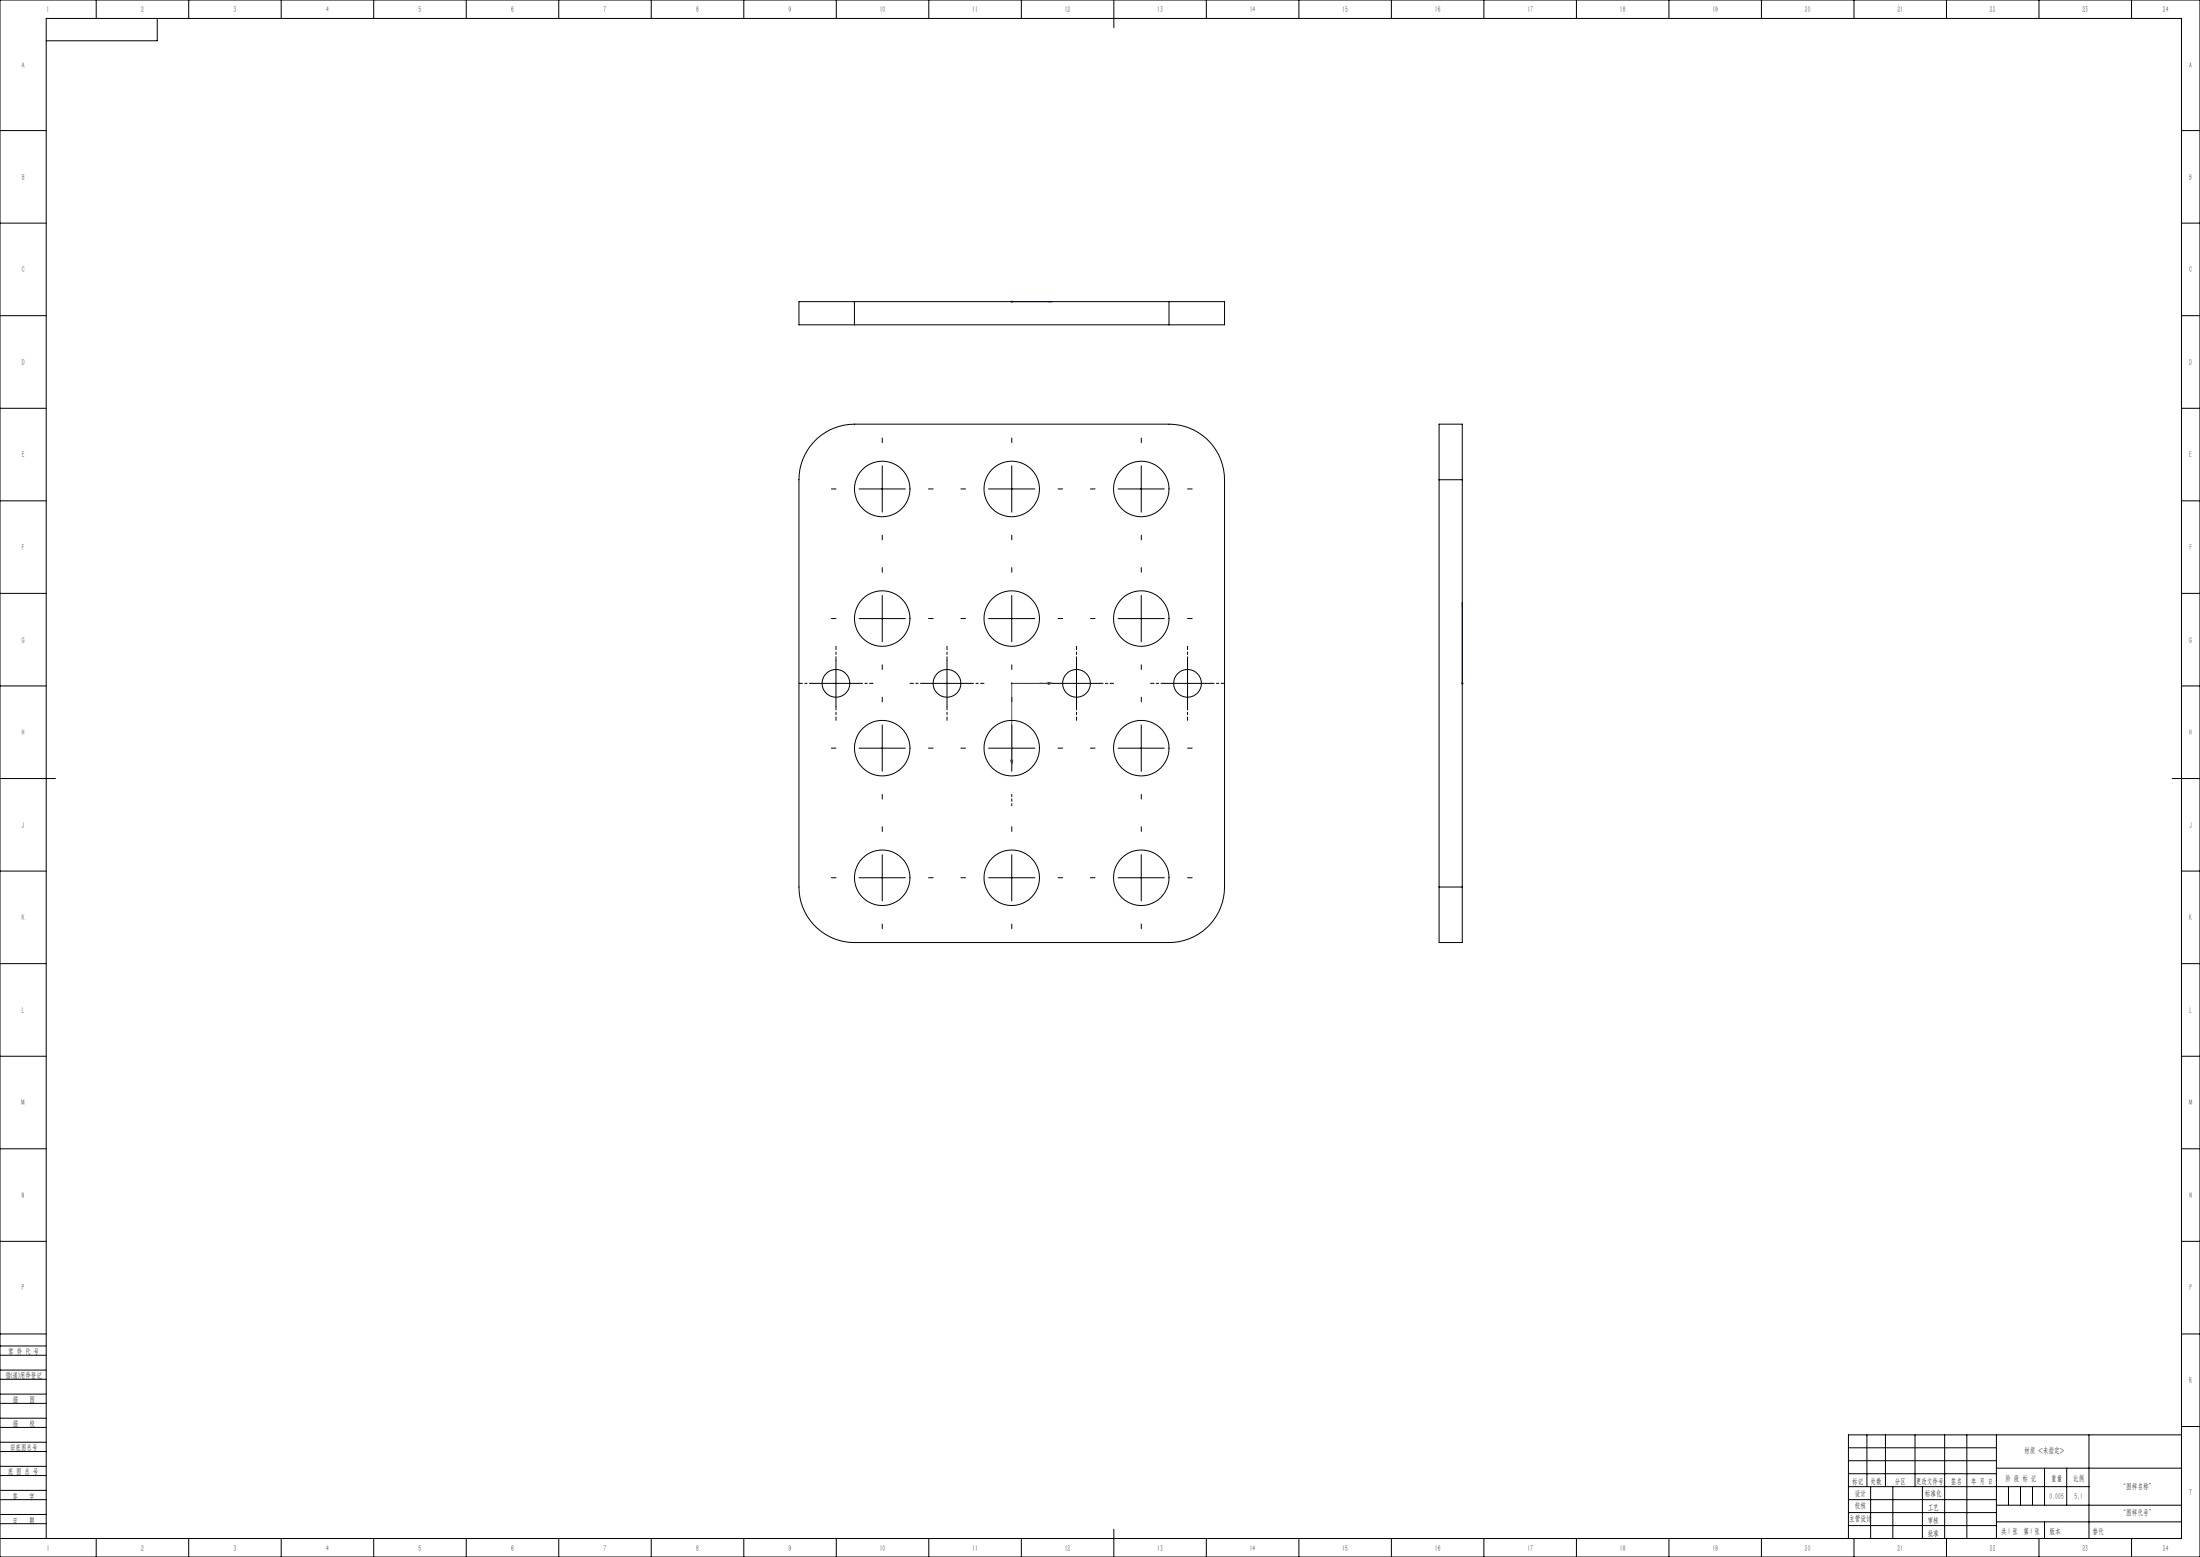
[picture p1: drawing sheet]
<svg xmlns="http://www.w3.org/2000/svg" width="1189mm" height="841mm" viewBox="0 0 1189 841" stroke-linecap="round" stroke-linejoin="round" font-family="sans-serif">
<path d="M546 163h1zM547 163h.1M547 163h22M569 163h-3h3M790 325v3v-3M790 325v44M566 369h3l-3 1zM569 369h-22v44M790 369v1zM790 369h.1M546 411h1v2z" fill="none" stroke="#00f" stroke-width=".54"/>
<path d="M546 163h1M547 162v1M547 163h-1M546 369h1M547 369v1M547 369h-1M790 369h1M790 369v1M791 369h-1" fill="none" stroke="#808080" stroke-width=".54"/>
<g fill="none" stroke="#000" stroke-width=".54" stroke-dasharray="30.5 1.3 1.3 1.3" stroke-dashoffset="28.6">
<path d="M452 357v-8M512 357v-8M582 357v-8M642 357v-8M439 369h-7M464 369h8M499 369h-7M524 369h8M569 369h-7M594 369h8M629 369h-7M654 369h8"/>
<path d="M452 382v7M512 382v7M582 382v7M642 382v7"/>
</g>
<g fill="none" stroke="#000" stroke-width=".54" stroke-dasharray="30.5 1.3 1.3 1.3">
<path d="M477 239v-2M547 239v-2M617 239v-2M452 264h-3M502 264h2M522 264h-3M572 264h2M592 264h-3M642 264h2M477 289v3M547 289v3M617 289v3"/>
<path d="M477 309v-2M547 309v-2M617 309v-2M452 334h-3M502 334h2M522 334h-3M572 334h2M592 334h-3M642 334h2M477 359v3M547 359v3M617 359v3"/>
<path d="M477 379v-2M547 379v-2M617 379v-2M452 404h-3M502 404h2M522 404h-3M572 404h2M592 404h-3M642 404h2M477 429v3M617 429v3M477 449v-2"/>
<path d="M547 449v-2M617 449v-2M452 474h-3M502 474h2M522 474h-3M572 474h2M592 474h-3M642 474h2M477 499v3M547 499v3M617 499v3"/>
</g>
<path d="M547 429v6" fill="none" stroke="#000" stroke-width=".54" stroke-dasharray="30.5 1.3 1.3 1.3" stroke-dashoffset="29.3"/>
<g fill="none" stroke="#000" stroke-width=".54">
<path d="M0 0h1189v841h-1189zM52 0v10M85 10v12h-60M102 0v10M152 0v10M202 0v10M252 0v10M302 0v10M352 0v10M402 0v10M452 0v10M502 0v10"/>
<path d="M552 0v10M602 0v15M652 0v10M702 0v10M752 0v10M802 0v10M852 0v10M902 0v10M952 0v10M1002 0v10M1052 0v10M1102 0v10"/>
<path d="M1152 0v10M0 71h25M1179 71h10M0 121h25M1179 121h10M0 171h25M1179 171h10M0 221h25M1179 221h10M477 252v25M547 252v25M617 252v25"/>
<path d="M0 271h25M464 264h25M534 264h25M604 264h25M1179 271h10M0 321h25M464 334h25M477 322v25M534 334h25M547 322v25M604 334h25M617 322v25"/>
<path d="M1179 321h10M452 357v25M512 357v25M582 357v25M642 357v25M0 371h25M439 369h25M499 369h25M569 369h25M629 369h25M1179 371h10M477 392v25"/>
<path d="M547 392v25M617 392v25M464 404h25M534 404h25M604 404h25M0 421h30M1174 421h15M0 471h25M464 474h25M477 462v25M534 474h25M547 462v25"/>
<path d="M604 474h25M617 462v25M1179 471h10M0 521h25M1179 521h10M0 571h25M1179 571h10M0 621h25M1179 621h10M0 671h25M1179 671h10M0 732h25"/>
<path d="M0 727h25M0 721h25M1179 721h10M0 745h25M0 740h25M0 758h25M0 753h25M0 771h25M0 766h25M0 779h25M1009 775v28M1019 775v28"/>
<path d="M1035 775v28M1051 775v56M1063 775v56M1079 775v56M1129 775v56M1179 771h10M1179 775h-180v56M0 784h25M0 797h25M0 792h25M999 782h80M999 789h80"/>
<path d="M999 796h80M1079 793h100M1105 793v20M1117 793v20M0 810h25M0 805h25M0 818h25M999 810h80M999 803h130M999 817h80M1011 803v28M1023 803v28"/>
<path d="M1039 803v28M1079 813h100M1085 803v10M1092 803v10M1098 803v10M0 823h25M0 831h1179v-821h-1154v821M52 831v10M102 831v10M152 831v10M202 831v10M252 831v10"/>
<path d="M302 831v10M352 831v10M402 831v10M452 831v10M502 831v10M552 831v10M602 826v15M652 831v10M702 831v10M752 831v10M802 831v10M852 831v10"/>
<path d="M902 831v10M952 831v10M999 824h80M1002 831v10M1052 831v10M1079 822h100M1102 831v10M1105 822v9M1152 831v10"/>
</g>
<path d="M566 163h3zM546 163h1zM566 369v1l3-1zM546 411l1 2v-2zM790 369v1zM790 325v3z" fill="#00f"/>
<g fill="none" stroke="#000" stroke-width=".54">
<path d="M462 163h-30v12h30M462 163v12M462 163h170M462 175h170M632 163h30v12h-30M632 163v12M442 237a30 30 0 0 1 20-8h170a30 30 0 0 1 30 30v220a30 30 0 0 1-30 30h-170a30 30 0 0 1-30-30v-220a30 30 0 0 1 10-22zM778 259v-30h12v30M778 259v220M778 259h12M790 259v220M778 479v30h12v-30"/>
<path d="M778 479h12"/>
<circle cx="477" cy="264" r="15"/>
<circle cx="547" cy="264" r="15"/>
<circle cx="617" cy="264" r="15"/>
<circle cx="477" cy="334" r="15"/>
<circle cx="547" cy="334" r="15"/>
<circle cx="617" cy="334" r="15"/>
<circle cx="452" cy="369" r="8"/>
<circle cx="512" cy="369" r="7"/>
<circle cx="582" cy="369" r="8"/>
<circle cx="642" cy="369" r="7"/>
<circle cx="477" cy="404" r="15"/>
<circle cx="547" cy="404" r="15"/>
<circle cx="617" cy="404" r="15"/>
<circle cx="477" cy="474" r="15"/>
<circle cx="547" cy="474" r="15"/>
<circle cx="617" cy="474" r="15"/>
</g>
<g font-size="4.4">
<text x="25" y="7">1</text>
<text x="76" y="7">2</text>
<text x="126" y="7">3</text>
<text x="176" y="7">4</text>
<text x="226" y="7">5</text>
<text x="276" y="7">6</text>
<text x="326" y="7">7</text>
<text x="376" y="7">8</text>
<text x="426" y="7">9</text>
<text x="475" y="7">10</text>
<text x="525" y="7">11</text>
<text x="575" y="7">12</text>
<text x="625" y="7">13</text>
<text x="675" y="7">14</text>
<text x="725" y="7">15</text>
<text x="775" y="7">16</text>
<text x="825" y="7">17</text>
<text x="875" y="7">18</text>
<text x="925" y="7">19</text>
<text x="975" y="7">20</text>
<text x="1025" y="7">21</text>
<text x="1075" y="7">22</text>
<text x="1125" y="7">23</text>
<text x="1169" y="7">24</text>
<text x="12" y="37">A</text>
<text x="1183" y="37">A</text>
<text x="12" y="97">B</text>
<text x="1183" y="97">B</text>
<text x="12" y="147">C</text>
<text x="1183" y="147">C</text>
<text x="12" y="197">D</text>
<text x="1183" y="197">D</text>
<text x="12" y="247">E</text>
<text x="1183" y="247">E</text>
<text x="12" y="297">F</text>
<text x="1183" y="297">F</text>
<text x="12" y="347">G</text>
<text x="1183" y="347">G</text>
<text x="12" y="397">H</text>
<text x="1183" y="397">H</text>
<text x="12" y="447">J</text>
<text x="1183" y="447">J</text>
<text x="12" y="497">K</text>
<text x="1183" y="497">K</text>
<text x="12" y="547">L</text>
<text x="1183" y="547">L</text>
<text x="12" y="597">M</text>
<text x="1183" y="597">M</text>
<text x="12" y="647">N</text>
<text x="1183" y="647">N</text>
<text x="12" y="697">P</text>
<text x="1183" y="697">P</text>
<text x="4" y="731">零 件 代 号</text>
<text x="3" y="744">借(通)用件登记</text>
<text x="1183" y="747">R</text>
<text x="7" y="757">描</text>
<text x="16" y="757">图</text>
<text x="7" y="771">描</text>
<text x="16" y="771">校</text>
<text x="5" y="783">旧底图总号</text>
<text x="1094" y="785">材质 &lt;未指定&gt;</text>
<text x="4" y="796">底 图 总 号</text>
<text x="1001" y="801">标记</text>
<text x="1011" y="801">处数</text>
<text x="1024" y="801">分区</text>
<text x="1035" y="801">更改文件号</text>
<text x="1054" y="801">签名</text>
<text x="1065" y="801">年 月 日</text>
<text x="1084" y="800">阶 段 标 记</text>
<text x="1109" y="800">重量</text>
<text x="1120" y="800">比例</text>
<text x="7" y="809">签</text>
<text x="16" y="809">字</text>
<text x="1002" y="808">设计</text>
<text x="1040" y="808">标准化</text>
<text x="1108" y="809">0.005</text>
<text x="1146" y="804">“图样名称”</text>
<text x="1183" y="807">T</text>
<text x="1002" y="815">校核</text>
<text x="1042" y="815">工艺</text>
<text x="999" y="822">主管设计</text>
<text x="1146" y="818">“图样代号”</text>
<text x="7" y="822">日</text>
<text x="16" y="822">期</text>
<text x="1042" y="822">审核</text>
<text x="1042" y="829">批准</text>
<text x="1082" y="828">共 张 第 张</text>
<text x="1085" y="828">1</text>
<text x="1097" y="828">1</text>
<text x="1108" y="828">版本</text>
<text x="25" y="838">1</text>
<text x="76" y="838">2</text>
<text x="126" y="838">3</text>
<text x="176" y="838">4</text>
<text x="226" y="838">5</text>
<text x="276" y="838">6</text>
<text x="326" y="838">7</text>
<text x="376" y="838">8</text>
<text x="426" y="838">9</text>
<text x="475" y="838">10</text>
<text x="525" y="838">11</text>
<text x="575" y="838">12</text>
<text x="625" y="838">13</text>
<text x="675" y="838">14</text>
<text x="725" y="838">15</text>
<text x="775" y="838">16</text>
<text x="825" y="838">17</text>
<text x="875" y="838">18</text>
<text x="925" y="838">19</text>
<text x="975" y="838">20</text>
<text x="1025" y="838">21</text>
<text x="1075" y="838">22</text>
<text x="1125" y="838">23</text>
<text x="1169" y="838">24</text>
</g>
<g font-size="4.4" fill="#0a0605">
<text x="1121" y="809">5:1</text>
<text x="1131" y="828">替代</text>
</g>
</svg>
